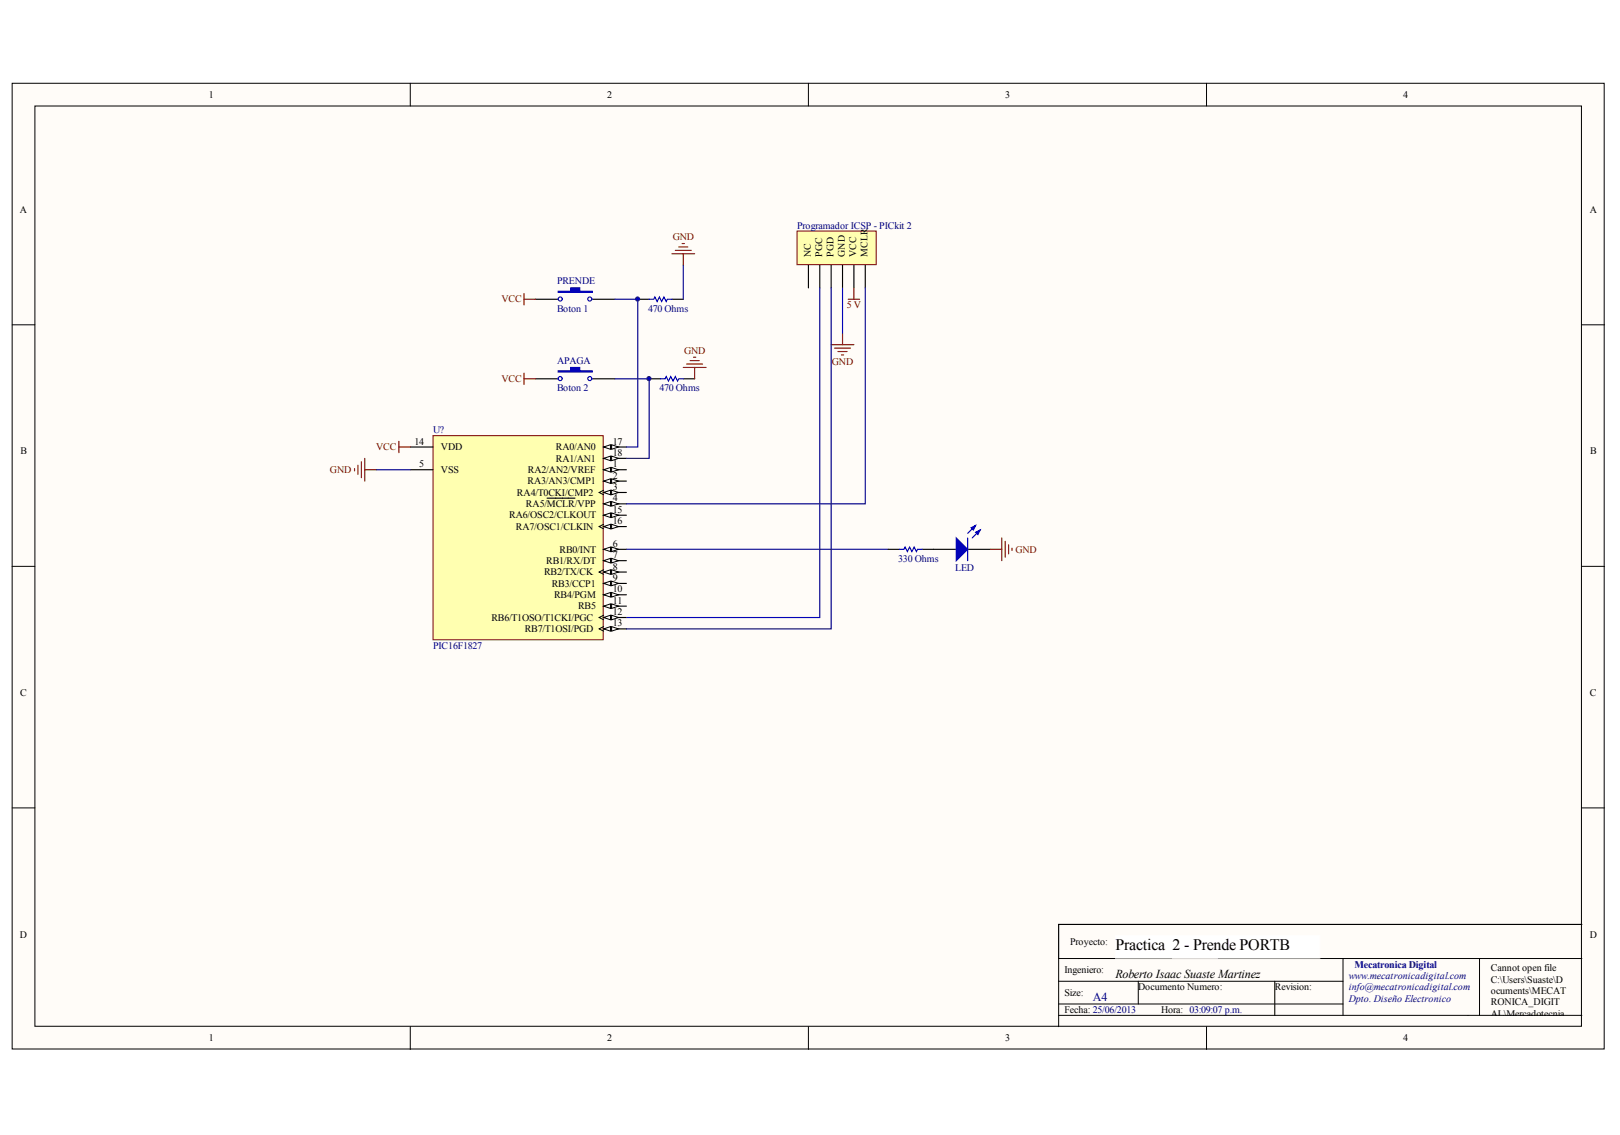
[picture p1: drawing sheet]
<svg xmlns="http://www.w3.org/2000/svg" width="291mm" height="204mm" viewBox="0 0 291 204" stroke-linecap="round" stroke-linejoin="round" font-family="sans-serif">
<g fill="#fffcf8" stroke="#000" stroke-width=".18">
<path d="M2.2 15h286v173.5h-286z"/>
<path d="M6.3 19h277.8v165.4h-277.8z"/>
</g>
<g fill="none" stroke="#000" stroke-width=".18">
<path d="M73.7 15v4M145.2 15v4M216.8 15v4M2.2 58.4h4.1M284.2 58.4h4.1M2.2 101.7h4.1M284.2 101.7h4.1M2.2 145.1h4.1M284.2 145.1h4.1M190.2 176.3h51.1M204.5 176.3v4.1M229 176.3v6.1"/>
<path d="M241.3 172.2v10.2M265.8 172.2h-75.6v12.3M284.2 172.2h-18.4v10.2M73.7 184.5v4M145.2 184.5v4M190.2 182.4h94M190.2 180.4h51.1M216.8 184.5v4"/>
</g>
<path d="M284.2 166.1h-94v6.1" fill="none" stroke="#000" stroke-width=".2"/>
<g fill="#fff" stroke="#fff" stroke-width=".18">
<path d="M200.4 168.1h18.3v4h-18.3z"/>
<path d="M210.6 168.1h26.5v4h-26.5z"/>
</g>
<path d="M77.8 78.3h30.6v36.6h-30.6z" fill="#ffffb0" stroke="#800000" stroke-width=".18"/>
<path d="M108.4 84.4h4.1" fill="none" stroke="#000" stroke-width=".2"/>
<g fill="#fffcf8" stroke="#000" stroke-width=".18">
<path d="M108.4 84.4l1.3-.4v.8z"/>
<path d="M109.9 84l1.2 .4-1.2 .4z"/>
</g>
<path d="M108.4 86.4h4.1" fill="none" stroke="#000" stroke-width=".2"/>
<g fill="#fffcf8" stroke="#000" stroke-width=".18">
<path d="M108.4 86.4l1.3-.4v.8z"/>
<path d="M109.9 86l1.2 .4-1.2 .4z"/>
</g>
<path d="M108.4 88.5h4.1" fill="none" stroke="#000" stroke-width=".2"/>
<path d="M108.4 88.1l-.8 .4 .8 .4" fill="none" stroke="#000" stroke-width=".18"/>
<g fill="#fffcf8" stroke="#000" stroke-width=".18">
<path d="M108.4 88.5l1.3-.4v.8z"/>
<path d="M109.9 88.1l1.2 .4-1.2 .4z"/>
</g>
<path d="M108.4 90.5h4.1" fill="none" stroke="#000" stroke-width=".2"/>
<g fill="#fffcf8" stroke="#000" stroke-width=".18">
<path d="M108.4 90.5l1.3-.4v.8z"/>
<path d="M109.9 90.1l1.2 .4-1.2 .4z"/>
</g>
<path d="M73.7 84.4h4.1M98.3 89.5h5M108.4 98.7h4.1" fill="none" stroke="#000" stroke-width=".2"/>
<g fill="#fffcf8" stroke="#000" stroke-width=".18">
<path d="M108.4 98.7l1.3-.4v.8z"/>
<path d="M109.9 98.3l1.2 .4-1.2 .4z"/>
</g>
<path d="M108.4 100.7h4.1" fill="none" stroke="#000" stroke-width=".2"/>
<g fill="#fffcf8" stroke="#000" stroke-width=".18">
<path d="M108.4 100.7l1.3-.4v.8z"/>
<path d="M109.9 100.3l1.2 .4-1.2 .4z"/>
</g>
<path d="M108.4 102.8h4.1" fill="none" stroke="#000" stroke-width=".2"/>
<path d="M108.4 102.4l-.8 .4 .8 .4" fill="none" stroke="#000" stroke-width=".18"/>
<g fill="#fffcf8" stroke="#000" stroke-width=".18">
<path d="M108.4 102.8l1.3-.4v.8z"/>
<path d="M109.9 102.4l1.2 .4-1.2 .4z"/>
</g>
<path d="M108.4 104.8h4.1" fill="none" stroke="#000" stroke-width=".2"/>
<g fill="#fffcf8" stroke="#000" stroke-width=".18">
<path d="M108.4 104.8l1.3-.4v.8z"/>
<path d="M109.9 104.4l1.2 .4-1.2 .4z"/>
</g>
<path d="M108.4 106.9h4.1" fill="none" stroke="#000" stroke-width=".2"/>
<g fill="#fffcf8" stroke="#000" stroke-width=".18">
<path d="M108.4 106.9l1.3-.5v.9z"/>
<path d="M109.9 106.4l1.2 .5-1.2 .4z"/>
</g>
<path d="M108.4 108.9h4.1" fill="none" stroke="#000" stroke-width=".2"/>
<g fill="#fffcf8" stroke="#000" stroke-width=".18">
<path d="M108.4 108.9l1.3-.4v.8z"/>
<path d="M109.9 108.5l1.2 .4-1.2 .4z"/>
</g>
<path d="M108.4 110.9h4.1" fill="none" stroke="#000" stroke-width=".2"/>
<path d="M108.4 110.5l-.8 .4 .8 .4" fill="none" stroke="#000" stroke-width=".18"/>
<g fill="#fffcf8" stroke="#000" stroke-width=".18">
<path d="M108.4 110.9l1.3-.4v.8z"/>
<path d="M109.9 110.5l1.2 .4-1.2 .4z"/>
</g>
<path d="M108.4 113h4.1" fill="none" stroke="#000" stroke-width=".2"/>
<path d="M108.4 112.6l-.8 .4 .8 .4" fill="none" stroke="#000" stroke-width=".18"/>
<g fill="#fffcf8" stroke="#000" stroke-width=".18">
<path d="M108.4 113l1.3-.4v.8z"/>
<path d="M109.9 112.6l1.2 .4-1.2 .4z"/>
</g>
<path d="M73.7 80.3h4.1M108.4 92.6h4.1" fill="none" stroke="#000" stroke-width=".2"/>
<g fill="#fffcf8" stroke="#000" stroke-width=".18">
<path d="M108.4 92.6l1.3-.4v.8z"/>
<path d="M109.9 92.2l1.2 .4-1.2 .4z"/>
</g>
<path d="M108.4 94.6h4.1" fill="none" stroke="#000" stroke-width=".2"/>
<path d="M108.4 94.2l-.8 .4 .8 .4" fill="none" stroke="#000" stroke-width=".18"/>
<g fill="#fffcf8" stroke="#000" stroke-width=".18">
<path d="M108.4 94.6l1.3-.4v.8z"/>
<path d="M109.9 94.2l1.2 .4-1.2 .4z"/>
</g>
<path d="M108.4 80.3h4.1" fill="none" stroke="#000" stroke-width=".2"/>
<g fill="#fffcf8" stroke="#000" stroke-width=".18">
<path d="M108.4 80.3l1.3-.4v.8z"/>
<path d="M109.9 79.9l1.2 .4-1.2 .4z"/>
</g>
<path d="M108.4 82.3h4.1" fill="none" stroke="#000" stroke-width=".2"/>
<g fill="#fffcf8" stroke="#000" stroke-width=".18">
<path d="M108.4 82.3l1.3-.4v.9z"/>
<path d="M109.9 81.9l1.2 .4-1.2 .5z"/>
</g>
<path d="M159.5 98.7h2.1M165.7 98.7h6.1M173.8 98.7h4.1" fill="none" stroke="#000" stroke-width=".2"/>
<g fill="#00f" stroke="#00f" stroke-width=".2">
<path d="M171.8 96.6l2 2.1-2 2z"/>
<path d="M175.3 95.6l.8-.4-.4 .8z"/>
<path d="M174.5 94.8l.8-.4-.4 .8z"/>
</g>
<path d="M161.6 98.7h.8l.2-.4 .4 .8 .4-.8 .4 .8 .4-.8 .4 .8 .3-.4h.8M173.8 96.6v4.1M175.3 94.4l-1.5 1.4M176.1 95.2l-1.4 1.4" fill="none" stroke="#00f" stroke-width=".2"/>
<path d="M143.2 41.5h14.2v6.1h-14.2z" fill="#ffffb0" stroke="#800000" stroke-width=".18"/>
<g fill="none" stroke="#000" stroke-width=".2">
<path d="M96.2 53.8h4.1M106.4 53.8h4.1M114.6 53.8h2M120.7 53.8h2.1M145.2 47.6v4.1M147.3 47.6v4.1M149.3 47.6v4.1M151.4 47.6v4.1M153.4 47.6v4.1M155.5 47.6v4.1M96.2 68.1h4.1M106.4 68.1h4.1"/>
<path d="M116.6 68.1h2.1M122.8 68.1h2"/>
</g>
<path d="M110.5 53.8h4.1v26.5h-2.1M122.8 47.6v6.2M147.3 51.7v59.2h-34.8M149.3 51.7v61.3h-36.8M151.4 51.7v8.2M155.5 51.7v38.8h-43M110.5 68.1h6.1v14.2h-4.1M67.6 84.4h6.1M112.5 98.7h47" fill="none" stroke="#000080" stroke-width=".2"/>
<g fill="none" stroke="#800000" stroke-width=".2">
<path d="M94.1 53.8h2.1M94.1 52.7v2.1M120.7 45.6h4.1M121.3 45h2.9M121.9 44.4h1.7M122.5 43.8h.5M122.8 45.6v2M151.4 59.9v2M152.4 53.8h2M153.4 51.7v2.1M71.7 79.3v2M94.1 67v2.1"/>
<path d="M94.1 68.1h2.1M122.8 66h4M123.4 65.4h2.8M124 64.8h1.6M124.6 64.2h.4M124.8 66v2.1M149.3 61.9h4.1M149.9 62.5h2.9M150.5 63.2h1.7M151.2 63.8h.4M63.7 84.2v.4M64.3 83.6v1.6"/>
<path d="M64.9 83v2.8M65.5 82.3v4.1M65.5 84.4h2.1M71.7 80.3h2M177.9 98.7h2.1M180 96.6v4.1M180.6 97.3v2.8M181.2 97.9v1.6M181.8 98.5v.4"/>
</g>
<g fill="#00f" stroke="#00f" stroke-width=".2">
<path d="M100.3 52.3h2.2v-.6h1.7v.6h2.2v.2h-6.1z" fill-rule="evenodd"/>
<path d="M100.3 66.6h2.2v-.6h1.7v.6h2.2v.2h-6.1z" fill-rule="evenodd"/>
</g>
<g fill="none" stroke="#00f" stroke-width=".2">
<path d="M116.6 53.8h.8l.2-.4 .5 .8 .4-.8 .4 .8 .4-.8 .4 .8 .2-.4h.8M118.7 68.1h.8l.2-.5 .4 .9 .4-.9 .4 .9 .4-.9 .4 .9 .2-.4h.9"/>
<circle cx="100.6" cy="53.7" r=".37"/>
<circle cx="106" cy="53.7" r=".37"/>
<circle cx="100.6" cy="68" r=".37"/>
<circle cx="106" cy="68" r=".37"/>
</g>
<g fill="#000080" stroke="#000080" stroke-width=".18">
<circle cx="114.5" cy="53.7" r=".37"/>
<circle cx="116.6" cy="68" r=".37"/>
</g>
<g font-size="2.9">
<text x="200.4" y="170.7">Practica 2 - Pren</text>
<text x="219.4" y="170.7">de PORTB</text>
</g>
<text font-size="2.2" fill="#000080" x="196.3" y="179.8">A4</text>
<text font-size="2.2" x="200.4" y="175.8">Roberto Isaac Suaste Martinez</text>
<g font-size="1.8">
<text x="37.5" y="17.6">1</text>
<text x="109.1" y="17.6">2</text>
<text x="180.6" y="17.6">3</text>
<text x="252.1" y="17.6">4</text>
<text x="3.6" y="38.2">A</text>
<text x="285.6" y="38.2">A</text>
<text x="145.7" y="46.2" transform="rotate(-90 145.7 46.2)">NC</text>
<text x="147.7" y="46.2" transform="rotate(-90 147.7 46.2)">PGC</text>
<text x="149.7" y="46.2" transform="rotate(-90 149.7 46.2)">PGD</text>
<text x="151.8" y="46.2" transform="rotate(-90 151.8 46.2)">GND</text>
<text x="153.8" y="46.2" transform="rotate(-90 153.8 46.2)">VCC</text>
<text x="155.9" y="46.2" transform="rotate(-90 155.9 46.2)">MCLR</text>
<text x="3.7" y="81.6">B</text>
<text x="74.5" y="79.9">14</text>
<text x="75.3" y="84">5</text>
<text x="79.2" y="80.9">VDD</text>
<text x="99.8" y="80.9">RA0/AN0</text>
<text x="99.8" y="82.9">RA1/AN1</text>
<text x="110.1" y="84">1</text>
<text x="110.1" y="79.9">17</text>
<text x="110.1" y="81.9">18</text>
<text x="285.7" y="81.6">B</text>
<text x="79.2" y="85">VSS</text>
<text x="92.9" y="89.1">RA4/T0CKI/CMP2</text>
<text x="94.8" y="87">RA3/AN3/CMP1</text>
<text x="94.8" y="85">RA2/AN2/VREF</text>
<text x="110.1" y="86">2</text>
<text x="110.1" y="88">3</text>
<text x="91.5" y="93.1">RA6/OSC2/CLKOUT</text>
<text x="92.7" y="95.2">RA7/OSC1/CLKIN</text>
<text x="94.5" y="91.1">RA5/MCLR/VPP</text>
<text x="110.1" y="90.1">4</text>
<text x="110.1" y="92.1">15</text>
<text x="110.1" y="94.2">16</text>
<text x="98.1" y="101.3">RB1/RX/DT</text>
<text x="100.5" y="99.3">RB0/INT</text>
<text x="110.1" y="98.2">6</text>
<text x="110.1" y="100.3">7</text>
<text x="97.7" y="103.4">RB2/TX/CK</text>
<text x="99.1" y="105.4">RB3/CCP1</text>
<text x="99.6" y="107.4">RB4/PGM</text>
<text x="110.1" y="102.3">8</text>
<text x="110.1" y="104.4">9</text>
<text x="110.1" y="106.4">10</text>
<text x="88.3" y="111.5">RB6/T1OSO/T1CKI/PGC</text>
<text x="94.3" y="113.6">RB7/T1OSI/PGD</text>
<text x="103.9" y="109.5">RB5</text>
<text x="110.1" y="108.5">11</text>
<text x="110.1" y="110.5">12</text>
<text x="110.1" y="112.5">13</text>
<text x="3.6" y="125">C</text>
<text x="285.6" y="125">C</text>
<text x="3.6" y="168.4">D</text>
<text x="192.2" y="169.7">Proyecto:</text>
<text x="285.6" y="168.4">D</text>
<text x="191.2" y="174.8">Ingeniero:</text>
<text x="191.2" y="178.9">Size:</text>
<text x="204.5" y="177.9">Documento Numero:</text>
<text x="229" y="177.9">Revision:</text>
<text x="267.8" y="174.5">Cannot open file</text>
<text x="267.8" y="176.5">C:\Users\Suaste\D</text>
<text x="267.8" y="178.6">ocuments\MECAT</text>
<text x="191.2" y="182">Fecha: 25/06/2013</text>
<text x="208.6" y="182">Hora: 03:09:07 p.m.</text>
<text x="267.8" y="180.6">RONICA_DIGIT</text>
<text x="267.8" y="182.6">AL\Mercadotecnia</text>
<text x="267.8" y="184.7">\Firma</text>
<text x="37.5" y="187.1">1</text>
<text x="109.1" y="187.1">2</text>
<text x="180.6" y="187.1">3</text>
<text x="252.1" y="187.1">4</text>
<text x="267.8" y="188.8">zontal.jpg</text>
</g>
<g font-size="1.8" fill="#000080">
<text x="143.2" y="41.1">Programador ICSP - PICkit 2</text>
<text x="100.1" y="51.1">PRENDE</text>
<text x="100.1" y="56">Boton 1</text>
<text x="116.4" y="56">470 Ohms</text>
<text x="100.1" y="65.4">APAGA</text>
<text x="100.1" y="70.3">Boton 2</text>
<text x="118.5" y="70.3">470 Ohms</text>
<text x="77.8" y="77.8">U?</text>
<text x="161.4" y="100.9">330 Ohms</text>
<text x="171.6" y="102.5">LED</text>
<text x="77.8" y="116.6">PIC16F1827</text>
<text x="243.3" y="173.8">Mecatronica Digital</text>
<text x="242.3" y="175.8">www.mecatronicadigital.com</text>
<text x="242.3" y="177.9">info@mecatronicadigital.com</text>
<text x="242.3" y="179.9">Dpto. Diseño Electronico</text>
</g>
<g font-size="1.8" fill="#800000">
<text x="120.9" y="43.1">GND</text>
<text x="90.1" y="54.3">VCC</text>
<text x="152.1" y="55.4">5 V</text>
<text x="122.9" y="63.5">GND</text>
<text x="149.5" y="65.6">GND</text>
<text x="90.1" y="68.6">VCC</text>
<text x="67.6" y="80.9">VCC</text>
<text x="59.3" y="85">GND</text>
<text x="182.4" y="99.3">GND</text>
</g>
</svg>
